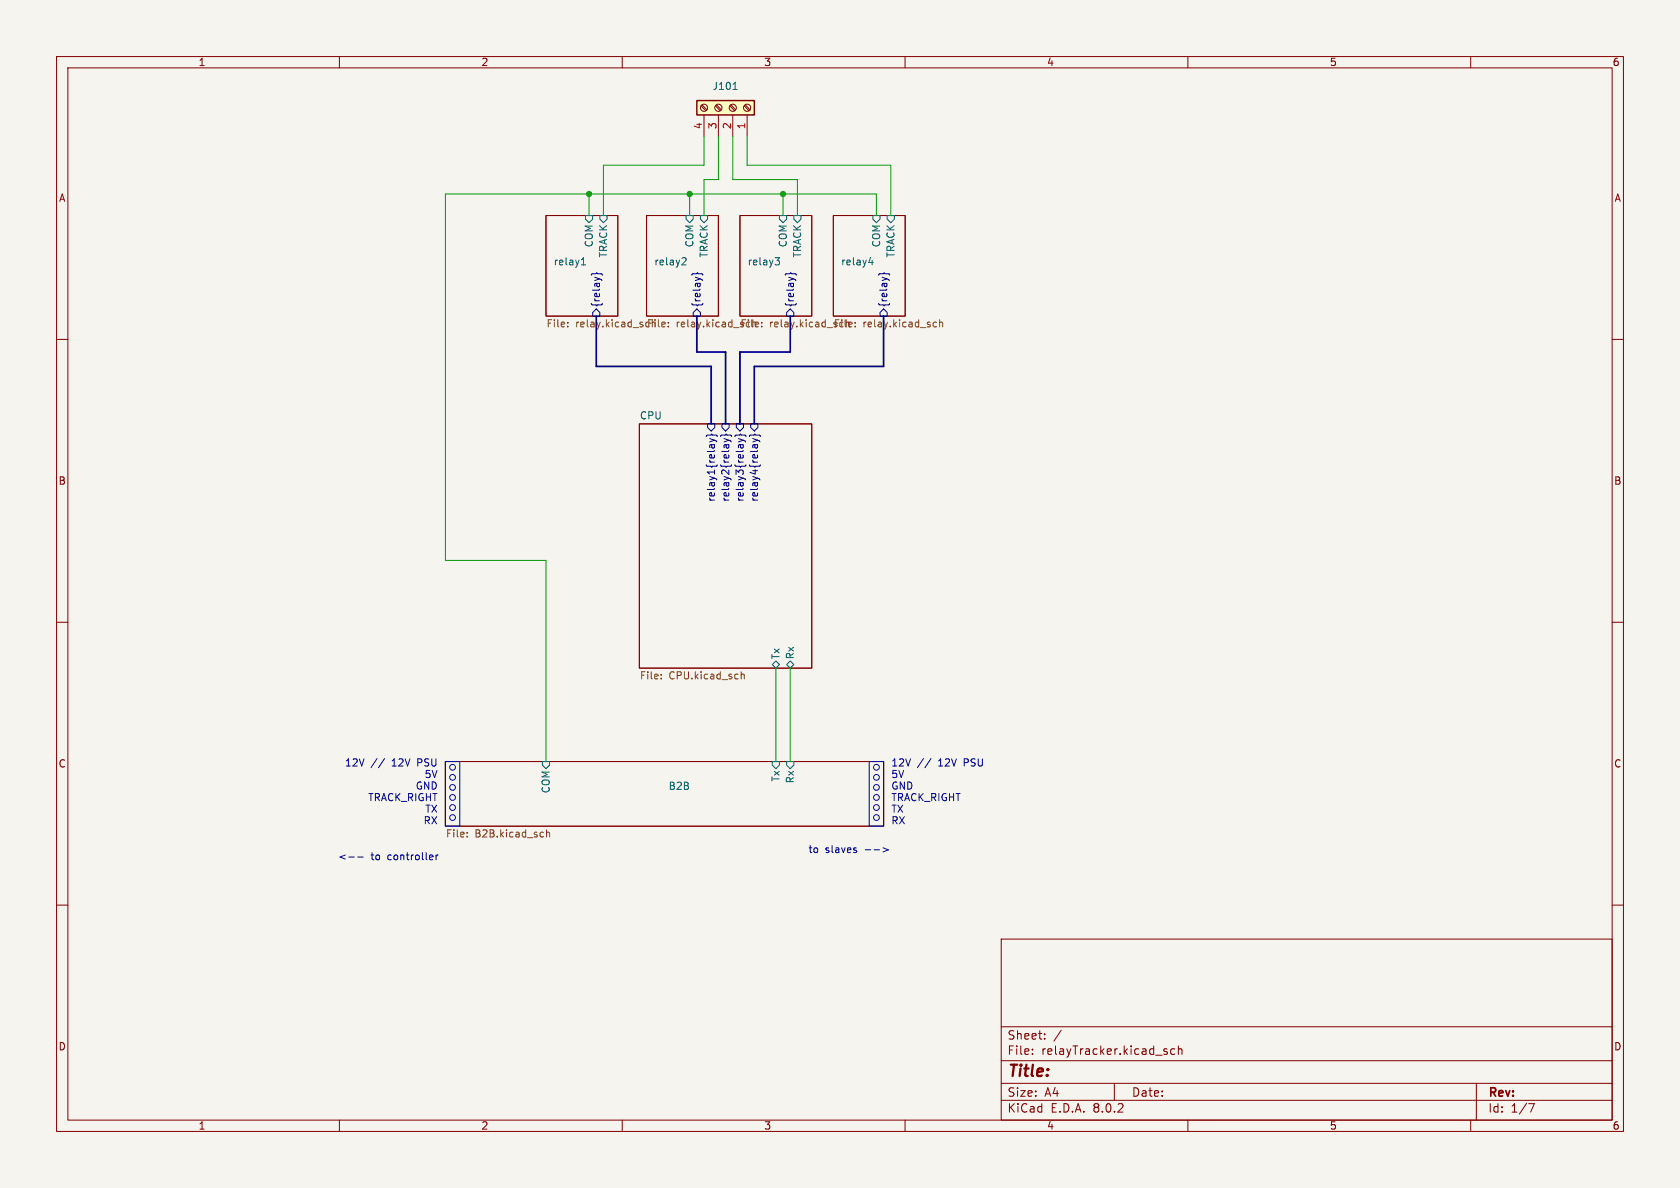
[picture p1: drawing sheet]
<svg xmlns="http://www.w3.org/2000/svg" width="297mm" height="210mm" viewBox="0 0 297 210" stroke-linecap="round" stroke-linejoin="round" font-family="sans-serif">
<path d="M0 0h297v210h-297z" fill="#f5f4ef" stroke="#f5f4ef" stroke-width=".18"/>
<g fill="none" stroke="#840000" stroke-width=".18">
<path d="M10 10h277v190h-277zM12 12h273v186h-273zM60 10v2M110 10v2M160 10v2M210 10v2M260 10v2M96.5 38.1h12.7v17.8h-12.7zM114.3 38.1h12.7v17.8h-12.7zM130.8 38.1h12.7v17.8h-12.7zM147.3 38.1h12.7v17.8h-12.7zM10 60h2"/>
<path d="M285 60h2M113 74.9h30.5v43.2h-30.5zM10 110h2M285 110h2M78.7 134.6h77.5v11.5h-77.5zM10 160h2M285 160h2M177 166h108v32h-108zM60 198v2M110 198v2M160 198v2M177 194.5h108"/>
<path d="M177 191.5h108M177 187.5h108M177 181.5h108M182.5 186.3v.1M182.5 185.5v.1M184.7 183.6v.1M184.7 182.8v.1M187.6 182.1l-1.3 2M197 191.5v3M206 185.9l.3 .1 .1 .2-.2 .2h-.3M206 185.4l.3 .1M207.7 185.5l-.5-.1-.2 .3v.4l.1 .2h.6"/>
<path d="M208.3 185.5l.2-.1 .4 .1 .1 .9M208.3 184.9v1.5M210 198v2M260 198v2M261 191.5v6.5M270.2 195.1h1l-.6 1.5"/>
</g>
<g fill="none" stroke="#006464" stroke-width=".18">
<path d="M103.5 38.1h1.3v.6l-.7 .7-.6-.7zM106 38.1h1.3v.6l-.6 .7-.7-.7zM121.3 38.1h1.3v.6l-.7 .7-.6-.7zM123.8 38.1h1.3v.6l-.6 .7-.7-.7zM137.8 38.1h1.3v.6l-.7 .7-.6-.7zM140.3 38.1h1.3v.6l-.6 .7-.7-.7zM154.3 38.1h1.3v.6l-.7 .7-.6-.7zM156.8 38.1h1.3v.6l-.6 .7-.7-.7zM102.8 46.8h.7M102.8 45.9l.4-.3v1.2M120.8 45.6h.4l.1 .3-.8 .9h.8M137 45.6h.8l-.4 .4 .3 .2 .1 .4-.2 .2h-.4"/>
<path d="M153.6 46.4h.8M154.2 46v.8M136.5 117.5l.7-.7 .6 .7-.6 .6zM139.1 117.5l.6-.7 .6 .7-.6 .6zM95.9 134.6h1.3v.7l-.7 .6-.6-.6zM136.5 134.6h1.3v.7l-.6 .6-.7-.6zM139.1 134.6h1.2v.7l-.6 .6-.6-.6z"/>
</g>
<g fill="none" stroke="#000084" stroke-width=".18">
<path d="M104.5 48.6l.2-.2h.6l.2-.2 .2 .2h.6l.2 .2M104.8 55.2l.6-.6 .6 .6v.7h-1.2zM122.3 48.6l.2-.2h.6l.2-.2 .2 .2h.6l.2 .2M123.2 54.6l.6 .6v.7h-1.2v-.7zM138.8 48.6l.2-.2h.6l.2-.2 .2 .2h.6l.2 .2M139.7 54.6l.6 .6v.7h-1.2v-.7zM155.3 48.6l.2-.2h.6l.2-.2 .2 .2h.6l.2 .2M156.2 54.6l.6 .6v.7h-1.2v-.7zM124.9 77.2l.1-.3h.6l.2-.2 .2 .2h.6l.2 .3M125.1 74.9h1.3v.7l-.7 .6-.6-.6zM125.5 77.5l.8 .3M126.3 77.8l-.8 .3"/>
<path d="M126.3 77.8l.4 .3M127.4 77.2l.2-.3h.6l.2-.2 .1 .2h.7l.1 .3M127.6 74.9h1.3v.7l-.6 .6-.7-.6zM128 77.5l.8 .3M128.8 77.8l-.8 .3M128.8 77.8l.5 .3M129.9 77.2l.2-.3h.6l.2-.2 .2 .2h.6l.2 .3M130.2 74.9h1.2v.7l-.6 .6-.6-.6zM130.5 77.5l.9 .3M131.4 77.8l-.9 .3M131.4 77.8l.4 .3M132.5 77.2l.2-.3h.6l.1-.2 .2 .2h.6l.2 .3"/>
<path d="M132.7 74.9h1.3v.7l-.7 .6-.6-.6zM133.1 77.5l.8 .3M133.9 77.8l-.8 .3M133.9 77.8l.5 .3"/>
</g>
<g fill="none" stroke="#725600" stroke-width=".18">
<path d="M100.4 57.7v.1M100.4 57v.1M118.1 57.7v.1M118.1 57v.1M134.7 57.7v.1M134.7 57v.1M151.2 57.7v.1M151.2 57v.1M165.2 56.9l.4 .1M165.6 57.7l-.4 .1M166.1 57.1l.2-.2 .3 .1 .1 .8M166.1 56.5v1.3"/>
<path d="M116.9 119.9v.1M116.9 119.2v.2M131 118.7v1.3M131 119.3l.2-.1h.3l.1 .8M82.6 147.8v.2M82.6 147.2v.1M96.6 146.7v1.3M96.6 147.2l.2-.1 .3 .1 .1 .8"/>
</g>
<path d="M123.2 17.8h10.1v2.5h-10.1z" fill="#ffffc2"/>
<path d="M123.2 17.8h10.1v2.5h-10.1z" fill="none" stroke="#840000" stroke-width=".25"/>
<g fill="none" stroke="#840000" stroke-width=".18">
<path d="M124 18.7l.8 .9M124.1 18.5l.9 .9M126.5 18.7l.8 .9M126.7 18.5l.8 .9M129 18.7l.9 .9M129.2 18.5l.8 .9M131.6 18.7l.8 .9M131.7 18.5l.9 .9M124.5 20.3v3.8M127 20.3v3.8M129.5 20.3v3.8M132.1 20.3v3.8"/>
<circle cx="124.5" cy="19" r=".63"/>
<circle cx="127" cy="19" r=".63"/>
<circle cx="129.5" cy="19" r=".63"/>
<circle cx="132.1" cy="19" r=".63"/>
</g>
<path d="M129.6 15.8h.7" fill="none" stroke="#006464" stroke-width=".18"/>
<g fill="none" stroke="#0000c2" stroke-width=".18">
<path d="M66.7 134.1l-1.1 1.6M68 134.1l-1.1 1.6M78.7 134.6h2.6v11.5h-2.6zM153.7 134.6h2.5v11.5h-2.5zM163.3 134.1l-1.1 1.6M164.6 134.1l-1.1 1.6M61.7 151.5h.9M63.2 151.5h1M76.5 151.2v.2l-.6 .2M77.1 151.1v.9M77.4 151.1l-.3 .3M151.4 150.4v.3"/>
<path d="M156.1 149.9l1 .3-1 .4"/>
<circle cx="80" cy="137.4" r=".51"/>
<circle cx="80" cy="135.6" r=".51"/>
<circle cx="80" cy="139.2" r=".51"/>
<circle cx="154.9" cy="135.6" r=".51"/>
<circle cx="154.9" cy="139.2" r=".51"/>
<circle cx="154.9" cy="137.4" r=".51"/>
<circle cx="80" cy="144.5" r=".51"/>
<circle cx="80" cy="142.7" r=".51"/>
<circle cx="80" cy="141" r=".51"/>
<circle cx="154.9" cy="144.5" r=".51"/>
<circle cx="154.9" cy="141" r=".51"/>
<circle cx="154.9" cy="142.7" r=".51"/>
</g>
<path d="M105.4 55.9v8.9h20.3v10.1M123.2 55.9v6.3h5.1v12.7M139.7 55.9v6.3h-8.9v12.7M156.2 55.9v8.9h-22.9v10.1" fill="none" stroke="#000084" stroke-width=".3"/>
<path d="M104.1 34.3v3.8M121.9 34.3v3.8M124.5 24.1v5.1h-17.8v8.9M127 24.1v7.7h-2.5v6.3M129.5 24.1v7.7h11.5v6.3M132.1 24.1v5.1h25.4v8.9M138.4 34.3v3.8M154.9 38.1v-3.8h-76.2v64.8h17.8v35.5M137.2 118.1v16.5M139.7 118.1v16.5" fill="none" stroke="#009600" stroke-width=".18"/>
<g fill="#009600" stroke="#009600" stroke-width=".18">
<circle cx="138.4" cy="34.3" r=".46"/>
<circle cx="121.9" cy="34.3" r=".46"/>
<circle cx="104.1" cy="34.3" r=".46"/>
</g>
<text font-size="2.8" fill="#840000" x="178" y="190.9">Title:</text>
<g font-size="2.1" fill="#840000">
<text x="178" y="184">Sheet:</text>
<text x="178" y="186.7">File:</text>
<text x="184.1" y="186.7">relayTracker.kicad_sch</text>
<text x="178" y="196.9">KiCad</text>
<text x="178" y="194.1">Size:</text>
<text x="184.7" y="194.1">A4</text>
<text x="185.7" y="196.9">E.D.A.</text>
<text x="193.3" y="196.9">8.0.2</text>
<text x="200" y="194.1">Date:</text>
<text x="263" y="194.3">Rev:</text>
<text x="263" y="196.9">Id:</text>
<text x="267.1" y="196.9">1/7</text>
</g>
<g font-size="1.8" fill="#840000">
<text x="35" y="11.9">1</text>
<text x="85" y="11.9">2</text>
<text x="135" y="11.9">3</text>
<text x="185" y="11.9">4</text>
<text x="235" y="11.9">5</text>
<text x="285" y="11.9">6</text>
<text x="10.3" y="35.9">A</text>
<text x="285.3" y="35.9">A</text>
<text x="10.3" y="85.9">B</text>
<text x="285.3" y="85.9">B</text>
<text x="10.3" y="135.9">C</text>
<text x="285.3" y="135.9">C</text>
<text x="10.3" y="185.9">D</text>
<text x="285.3" y="185.9">D</text>
<text x="35" y="199.9">1</text>
<text x="85" y="199.9">2</text>
<text x="135" y="199.9">3</text>
<text x="185" y="199.9">4</text>
<text x="235" y="199.9">5</text>
<text x="285" y="199.9">6</text>
</g>
<g font-size="1.8" fill="#006464">
<text x="125.9" y="16.1">J101</text>
<text x="97.8" y="47">relay1</text>
<text x="105" y="43.8" transform="rotate(-90 105 43.8)">COM</text>
<text x="107.5" y="45.6" transform="rotate(-90 107.5 45.6)">TRACK</text>
<text x="115.6" y="47">relay2</text>
<text x="122.8" y="43.8" transform="rotate(-90 122.8 43.8)">COM</text>
<text x="125.3" y="45.6" transform="rotate(-90 125.3 45.6)">TRACK</text>
<text x="132.1" y="47">relay3</text>
<text x="139.3" y="43.8" transform="rotate(-90 139.3 43.8)">COM</text>
<text x="141.8" y="45.6" transform="rotate(-90 141.8 45.6)">TRACK</text>
<text x="148.6" y="47">relay4</text>
<text x="155.8" y="43.8" transform="rotate(-90 155.8 43.8)">COM</text>
<text x="158.3" y="45.6" transform="rotate(-90 158.3 45.6)">TRACK</text>
<text x="113" y="74.2">CPU</text>
<text x="138" y="116.6" transform="rotate(-90 138 116.6)">Tx</text>
<text x="140.6" y="116.6" transform="rotate(-90 140.6 116.6)">Rx</text>
<text x="97.4" y="140.3" transform="rotate(-90 97.4 140.3)">COM</text>
<text x="118.1" y="139.7">B2B</text>
<text x="138" y="138.3" transform="rotate(-90 138 138.3)">Tx</text>
<text x="140.6" y="138.6" transform="rotate(-90 140.6 138.6)">Rx</text>
</g>
<g font-size="1.8" fill="#a90000">
<text x="124.2" y="22.9" transform="rotate(-90 124.2 22.9)">4</text>
<text x="126.7" y="22.9" transform="rotate(-90 126.7 22.9)">3</text>
<text x="129.3" y="22.9" transform="rotate(-90 129.3 22.9)">2</text>
<text x="131.8" y="22.9" transform="rotate(-90 131.8 22.9)">1</text>
</g>
<g font-size="1.8" fill="#725600">
<text x="96.5" y="58.2">File:</text>
<text x="101.7" y="58.2">relay.kicad_sch File:</text>
<text x="119.5" y="58.2">relay.kicad_sch</text>
<text x="130.8" y="58.2">File:</text>
<text x="136" y="58.2">relay.kicad_sch</text>
<text x="147.3" y="58.2">File:</text>
<text x="152.5" y="58.2">relay.kicad_sch</text>
<text x="113" y="120.4">File:</text>
<text x="118.3" y="120.4">CPU.kicad_sch</text>
<text x="78.7" y="148.4">File:</text>
<text x="84" y="148.4">B2B.kicad_sch</text>
</g>
<g font-size="1.8" fill="#000084">
<text x="106.3" y="54.4" transform="rotate(-90 106.3 54.4)">{relay}</text>
<text x="124.1" y="54.4" transform="rotate(-90 124.1 54.4)">{relay}</text>
<text x="140.6" y="54.4" transform="rotate(-90 140.6 54.4)">{relay}</text>
<text x="157.1" y="54.4" transform="rotate(-90 157.1 54.4)">{relay}</text>
<text x="126.6" y="88.8" transform="rotate(-90 126.6 88.8)">relay1{relay}</text>
<text x="129.1" y="88.8" transform="rotate(-90 129.1 88.8)">relay2{relay}</text>
<text x="131.7" y="88.8" transform="rotate(-90 131.7 88.8)">relay3{relay}</text>
<text x="134.2" y="88.8" transform="rotate(-90 134.2 88.8)">relay4{relay}</text>
</g>
<g font-size="1.8" fill="#0000c2">
<text x="60.9" y="135.6">12V</text>
<text x="69.4" y="135.6">12V</text>
<text x="74.1" y="135.6">PSU</text>
<text x="75" y="137.6">5V</text>
<text x="157.5" y="135.6">12V</text>
<text x="157.5" y="137.6">5V</text>
<text x="166" y="135.6">12V</text>
<text x="170.7" y="135.6">PSU</text>
<text x="65" y="141.7">TRACK_RIGHT</text>
<text x="73.4" y="139.7">GND</text>
<text x="75.1" y="143.8">TX</text>
<text x="157.5" y="139.7">GND</text>
<text x="157.5" y="141.7">TRACK_RIGHT</text>
<text x="157.5" y="143.8">TX</text>
<text x="74.8" y="145.8">RX</text>
<text x="157.5" y="145.8">RX</text>
<text x="59.7" y="152.2">&lt;--</text>
<text x="65.6" y="152.2">to</text>
<text x="68.6" y="152.2">controller</text>
<text x="142.8" y="150.9">to</text>
<text x="145.9" y="150.9">slaves</text>
<text x="153" y="150.9">--&gt;</text>
</g>
</svg>
